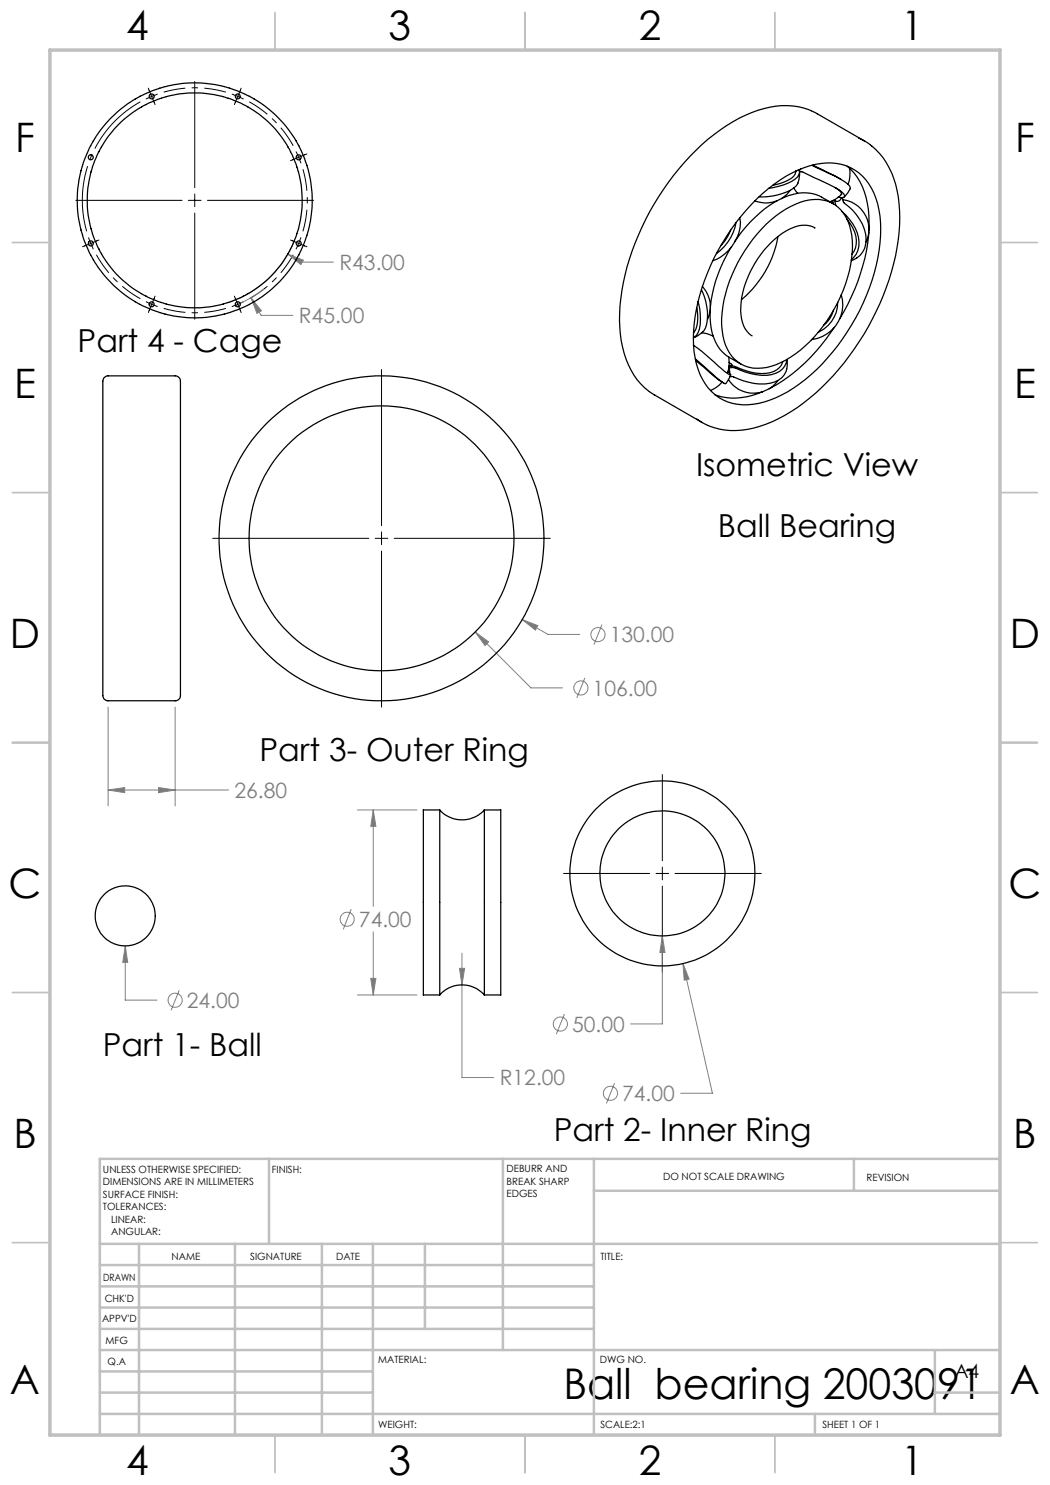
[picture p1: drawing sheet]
<svg xmlns="http://www.w3.org/2000/svg" width="210mm" height="297mm" viewBox="0 0 210 297" stroke-linecap="round" stroke-linejoin="round" font-family="sans-serif">
<g fill="none" stroke="#808080" stroke-width=".2">
<path d="M50.2 59.5l2.1 2.7-.9 .5zM50.2 59.5l2 3.6h6.4M52.8 57.8a23.8 23.8 0 0 1-5.7 3.3M57.6 50.8l3.1 1.2-.5 .9zM57.6 50.8l2.7 1.6h6.4M58.9 48a21.4 21.4 0 0 1-13.1 12.4M95 126.4l2.7 2-.7 .7zM95 126.4l11.2 11.2h6.3M104.5 123.9l3.1 1.2-.5 .9zM104.5 123.9l5.1 3h6.4M117 135.6l-1.6 4M120.4 124.9l-1.6 4"/>
<path d="M21.6 158l3.3-.5v1zM21.6 141.4v19.8M21.6 158h24.1M31.7 157.5l3.3 .5-3.3 .5zM35 141.4v19.8M71.5 162h11.9M74.6 162l.6 3.3h-1zM74.6 162v19.3M25 189.2l.5 3.3h-.9zM25 189.2v10.8h6.4M35.8 198l-1.6 4.1M70.2 181.8l-1.5 4.1"/>
<path d="M71.5 199h11.9M74.2 195.7h1l-.6 3.3zM74.6 186.4v12.6M91.9 193.7h1l-.5 3.3zM92.4 190.6v24.9h6.3M132.5 187.2l.5 3.3h-1zM132.5 187.2v17.6h-6.4M136.6 192.7l1.2 3.1-1 .2zM136.6 192.7l5.9 25.9h-6.4M112.9 202.8l-1.6 4M122.9 216.6l-1.6 4.1"/>
<circle cx="116.2" cy="137.6" r="1.41"/>
<circle cx="119.6" cy="126.9" r="1.41"/>
<circle cx="69.4" cy="183.9" r="1.41"/>
<circle cx="35" cy="200" r="1.42"/>
<circle cx="112.1" cy="204.8" r="1.42"/>
<circle cx="122.1" cy="218.7" r="1.41"/>
</g>
<path d="M45.2 18.4a22.5 22.5 0 0 0-12.5 0M58.6 29.2a22.5 22.5 0 0 0-8.7-8.8M19.3 51a22.5 22.5 0 0 0 8.8 8.7M49.9 59.7a22.5 22.5 0 0 0 8.7-8.7M60.6 46.3a22.5 22.5 0 0 0 0-12.5M32.7 61.7a22.5 22.5 0 0 0 12.5 0" fill="none" stroke="#000" stroke-width=".2" stroke-dasharray="15.2 1.3 1.3 1.3" stroke-dashoffset="10.8" stroke-linecap="butt"/>
<path d="M28.1 20.4a22.5 22.5 0 0 0-10.8 25.9" fill="none" stroke="#000" stroke-width=".2" stroke-dasharray="15.2 1.3 1.3 1.3" stroke-dashoffset="2" stroke-linecap="butt"/>
<g fill="none" stroke="#000" stroke-width=".2">
<path d="M29.7 17.6l1.3 3.3M31.5 18.8l-2.3 1M38.9 16.3v21.2M46.4 18.8l2.3 1M48.2 17.6l-1.3 3.3M38.9 38.8v2.5M59.2 30.3l1 2.4M61.4 30.8l-3.3 1.3M15.2 40.1h21.2M17.7 47.5l.5 1.2M18.2 48.7l.5 1.1M18.2 48.7l-1.7 .7"/>
<path d="M19.8 48l-1.6 .7M31 59.2l-.7 1.7M37.7 40.1h2.5M38.9 42.6v21.2M41.5 40.1h21.2M46.9 59.2l.7 1.7M58.1 48l3.3 1.4M60.2 47.5l-1 2.3M29.2 60.4l1.1 .5M30.3 60.9l1.2 .4M30.3 60.9l-.6 1.6M47.6 60.9l-1.2 .4"/>
<path d="M47.6 60.9l.6 1.6M48.7 60.4l-1.1 .5M76.3 73.9v31.2M42.5 107.7h31.3M75 107.7h2.6M76.3 106.4v2.5M76.3 110.2v31.2M78.8 107.7h31.3M132.5 154.9v17.3M112.7 174.7h17.2M131.2 174.7h2.5M132.5 173.4v2.6"/>
<path d="M132.5 177.2v17.2M135 174.7h17.3"/>
</g>
<g fill="none" stroke="#c0c0c0" stroke-width=".35">
<path d="M55 2.5v7.5M105 2.5v7.5M155 2.5v7.5M2.5 48.5h7.5M200 48.5h7.5M2.5 98.5h7.5M200 98.5h7.5M2.5 148.5h7.5M200 148.5h7.5M2.5 198.5h7.5M200 198.5h7.5M2.5 248.5h7.5"/>
<path d="M200 248.5h7.5M55 287v7.5M105 287v7.5M155 287v7.5"/>
</g>
<g fill="none" stroke="#c0c0c0" stroke-width=".5">
<path d="M53.8 231.8v17M100.6 231.8v38.2M118.8 231.8v55.2M118.8 238.2h81.2M170.8 231.8v6.4M200 231.8h-180v55.2M20 248.8h180M20 257.3h98.8M20 253h98.8M27.8 248.8v38.2M47 248.8v38.2M64.4 248.8v38.2"/>
<path d="M74.6 248.8v38.2M85 248.8v17M20 265.8h98.8M20 261.5h98.8M20 278.5h54.6M20 274.3h54.6M20 270h180M187 278.5h13M187 270v12.8M20 282.8h180M163 282.8v4.2"/>
</g>
<path d="M10 10h190v277h-190z" fill="none" stroke="#c0c0c0" stroke-width=".7"/>
<path d="M25 189.2l-.4 3.3h.9zM50.2 59.5l1.2 3.2 .9-.5zM57.6 50.8l2.6 2.1 .5-.9zM74.6 162l.6 3.3h-1zM74.2 195.7h1l-.6 3.3zM91.9 193.7l.5 3.3 .5-3.3zM21.6 158l3.3-.5v1zM31.7 157.5l3.3 .5-3.3 .5zM104.5 123.9l2.6 2.1 .5-.9zM95 126.4l2 2.7 .7-.7zM136.6 192.7l.2 3.3 1-.2zM132.5 187.2l-.5 3.3h1z" fill="#808080"/>
<g fill="none" stroke="#000" stroke-width=".25">
<path d="M151.5 39.6a23.9 23.9 0 0 1 12.7-6.9 9.7 9.7 0 0 1 11 7 25.2 25.2 0 0 1-.3 14.8 43.5 43.5 0 0 1-15 22.3 18.7 18.7 0 0 1-11.4 4.2 9.6 9.6 0 0 1-8.9-7.1 25.1 25.1 0 0 1 .3-14.8 44.9 44.9 0 0 1 11.6-19.5zM158 38.1l-.7 .8-1 .8M158.8 37.6l.7 1.1M159.1 34.3a1.83 1.83 0 0 1-1.4 1.7l-1.5 .7-1.6 .4M159.1 34.2v.1M159.6 36.6a4.4 4.4 0 0 1-3.1 2.1 12.5 12.5 0 0 1-4.7 .7M159.8 34a1.33 1.33 0 0 1-.8 1.8 11.9 11.9 0 0 1-5.2 1.9M159.9 34.3l.6 .1 1.3 .6a40.5 40.5 0 0 1 6.6 3.4l.5 .6v.3a1.09 1.09 0 0 1-1.3 .1M159.9 34.4l-.3 2.2M160.2 33.8l-.3 .3M162.2 22.2a15.2 15.2 0 0 0-11.9 .3 39.2 39.2 0 0 0-16.6 13.9 48.6 48.6 0 0 0-9.8 27.7 19.2 19.2 0 0 0 4.2 12.7l1.7 1.4M162.3 22.2l10.6 6"/>
<path d="M162.4 33.1l.2 .1a34.8 34.8 0 0 1 6.9 3.6l.4 .4a1.61 1.61 0 0 1-.7 1.8l-.4 .4M162.6 33l5 2.6M166.9 40l.3 1.1M167 37.5l.3 .2a1.26 1.26 0 0 1 .9 1.2M167.7 35.6l.5 .3M168.3 39.5a.77 .77 0 0 1-.5 .7 .77 .77 0 0 1-.8-.1v-.2M168.3 38.8v.1a5.6 5.6 0 0 1-2.3 1.5M168.5 39.5l.2 .9a11.4 11.4 0 0 1 4.4 6.4 4.4 4.4 0 0 1-2.8 5.4M168.6 39.9a6 6 0 0 1 5.2 6.2M169.4 33.3a13.2 13.2 0 0 1 4.4 9.8 35.9 35.9 0 0 1-5 19.1l-.9 1.6M169.9 33.7a6.6 6.6 0 0 1-.3 3.2M171.7 27.6l2.3 1.3"/>
<path d="M174.1 29a15.4 15.4 0 0 1 5.6 10.4 40.7 40.7 0 0 1-4.5 22.9 49 49 0 0 1-17 20 20.8 20.8 0 0 1-13.2 3.7l-1.1-.2-2.3-.7M140.3 58a10.5 10.5 0 0 1 .8 7.6 5.5 5.5 0 0 1-2.4 2M140.5 57.3a6.1 6.1 0 0 1 1.6 4.4M146.1 46a9 9 0 0 1-1.9 3.1M146.2 49.5a25 25 0 0 0-4 16.2 8 8 0 0 0 3.6 5.8l2.4 1.3M147.2 44.6a9.7 9.7 0 0 1-3.9 6.1M148 43.6a8.2 8.2 0 0 1-4.6 8.2l-.8 .3M153.3 44.8a17.4 17.4 0 0 1 8.7-4.8 6.8 6.8 0 0 1 7.9 5.1 18.9 18.9 0 0 1-.7 11.6 28.8 28.8 0 0 1-12.1 15.3 9.2 9.2 0 0 1-8.9 .8 8.3 8.3 0 0 1-3.8-6.8 25.5 25.5 0 0 1 3.9-14.7l2.3-3.5zM155.4 40.1l-.1 .1a5.8 5.8 0 0 1-4.3 0M155.6 47.3a21.1 21.1 0 0 1-7.3 12.6M162.9 45.5l.1 .1M162.9 45.6a5.1 5.1 0 0 0-5.1 .3 19.9 19.9 0 0 0-9.7 16.3 5.7 5.7 0 0 0 2.3 5"/>
<path d="M166.1 40.3v.2M166.5 40.1l.2 .6a10.5 10.5 0 0 0-5.2-2.1 12.7 12.7 0 0 0-8.6 3.2l-2.9 2.6-1.7 2.1-1.3 1.7M168.2 58.9a7 7 0 0 1-5.9 9M168.4 42.3a9.2 9.2 0 0 1 3.4 6.1 4 4 0 0 1-1.5 3.5M169.3 43.7a6.6 6.6 0 0 1 1.8 5.9l-.7 1.2M173.8 46.4l-.6 2M20.9 75.5l.5-.3h13.6a1.21 1.21 0 0 1 1.1 1.6v62a1.1 1.1 0 0 1-1.1 1.4h-13.4a1.26 1.26 0 0 1-1-1.7v-62.3zM129.9 78.3l10.5 6.2M138.7 69l1.7 1.3 4.5 4 1.2 .7-.5-.7M139.1 71.8l.9 .8a23.8 23.8 0 0 0 5.1 4.1l1.1-1.7M139.2 72.1l4.9 4.2M139.3 61.6a6.3 6.3 0 0 1-.6 5"/>
<path d="M139.6 60.3a10.7 10.7 0 0 1 .1 6.1l-.4 .6-.6 .5M140.4 66.6l1 .1 1.2 .5M142.1 61.8l-.6 2M144.2 76.3l.5 .3M144.4 76.4a5.8 5.8 0 0 1-2.3 1.7M145.7 75.9a5.9 5.9 0 0 0 6.8 2.4M145.7 71.4a6.1 6.1 0 0 1-.2 3.2M145.7 73.7l.1 .1M145.8 73.8l.1 .8M145.8 72.5l.6 .4v.2l-.3 .1M146.1 73.2h-.3M146.4 73l-.1 .2"/>
<path d="M155.6 76.1l-1 1.1-.8 .5M156.5 72.3a3.3 3.3 0 0 1-3.3 2.4 14 14 0 0 1-6.4-1.5h-.7M157.3 71.9a3.3 3.3 0 0 1-3 3 12.9 12.9 0 0 1-7.5-1.4l-1 .1M157.4 71.9a4 4 0 0 1-3.4 4.8 13.9 13.9 0 0 1-7.6-1.4h-.4M166.7 62a5.7 5.7 0 0 1-2 3M166.9 65.5a34.9 34.9 0 0 1-14 12.7 12.7 12.7 0 0 1-9.8 .8M167.5 60.5a6.5 6.5 0 0 1-3.9 6M139.4 83.8l2.1 1.3M87.9 162a6 6 0 0 0 9 0M87.9 162v37M87.9 162h-3.2v37h3.2M96.9 162v37"/>
<path d="M96.9 162h3.3v37h-3.3M87.9 199a5.9 5.9 0 0 1 9 0"/>
<circle cx="30.3" cy="19.3" r=".51"/>
<circle cx="47.6" cy="19.3" r=".5"/>
<circle cx="18.1" cy="31.5" r=".5"/>
<circle cx="59.7" cy="31.4" r=".51"/>
<circle cx="18.2" cy="48.7" r=".51"/>
<circle cx="38.9" cy="40.1" r="21.5"/>
<circle cx="38.9" cy="40.1" r="23.5"/>
<circle cx="59.7" cy="48.7" r=".5"/>
<circle cx="30.3" cy="60.9" r=".5"/>
<circle cx="47.6" cy="60.9" r=".51"/>
<circle cx="76.3" cy="107.7" r="32.5"/>
<circle cx="76.3" cy="107.7" r="26.5"/>
<circle cx="132.5" cy="174.7" r="12.5"/>
<circle cx="132.5" cy="174.7" r="18.5"/>
<circle cx="25" cy="183.2" r="6"/>
</g>
<text font-size="8.5" x="112.7" y="279.7">Ball bearing 2003091</text>
<g font-size="8.1">
<text x="25.2" y="8">4</text>
<text x="77.7" y="8">3</text>
<text x="127.7" y="8">2</text>
<text x="180.2" y="8">1</text>
<text x="3" y="30.4">F</text>
<text x="203" y="30.4">F</text>
<text x="2.8" y="79.6">E</text>
<text x="202.8" y="79.6">E</text>
<text x="2" y="129.6">D</text>
<text x="202" y="129.6">D</text>
<text x="1.7" y="179.6">C</text>
<text x="201.7" y="179.6">C</text>
<text x="2.7" y="229.6">B</text>
<text x="202.7" y="229.6">B</text>
<text x="2" y="278.9">A</text>
<text x="202" y="278.9">A</text>
<text x="25.2" y="295">4</text>
<text x="77.7" y="295">3</text>
<text x="127.7" y="295">2</text>
<text x="180.2" y="295">1</text>
</g>
<g font-size="6.3">
<text x="15.5" y="70.4">Part 4 - Cage</text>
<text x="139.2" y="95.1">Isometric View</text>
<text x="143.6" y="107.4">Ball Bearing</text>
<text x="51.9" y="152.3">Part 3- Outer Ring</text>
<text x="20.5" y="211.2">Part 1- Ball</text>
<text x="110.7" y="228.2">Part 2- Inner Ring</text>
</g>
<g font-size="4.2" fill="#808080">
<text x="67.9" y="54">R43.00</text>
<text x="59.8" y="64.6">R45.00</text>
<text x="121.9" y="128.5">130.00</text>
<text x="118.5" y="139.1">106.00</text>
<text x="46.9" y="159.6">26.80</text>
<text x="71.8" y="185.4">74.00</text>
<text x="37.4" y="201.6">24.00</text>
<text x="114.4" y="206.3">50.00</text>
<text x="99.9" y="217.1">R12.00</text>
<text x="124.4" y="220.2">74.00</text>
</g>
<text font-size="3.9" x="190.9" y="275.5">A4</text>
<g font-size="2">
<text x="20.6" y="234.6">UNLESS OTHERWISE SPECIFIED:</text>
<text x="20.6" y="237.1">DIMENSIONS ARE IN MILLIMETERS</text>
<text x="20.6" y="239.6">SURFACE FINISH:</text>
<text x="54.4" y="234.6">FINISH:</text>
<text x="101.3" y="234.5">DEBURR AND</text>
<text x="101.3" y="237">BREAK SHARP</text>
<text x="101.3" y="239.5">EDGES</text>
<text x="132.6" y="236">DO NOT SCALE DRAWING</text>
<text x="173.3" y="236.2">REVISION</text>
<text x="20.6" y="242.1">TOLERANCES:</text>
<text x="22.2" y="244.6">LINEAR:</text>
<text x="22.2" y="247.1">ANGULAR:</text>
<text x="34.3" y="252">NAME</text>
<text x="50" y="251.9">SIGNATURE</text>
<text x="67.2" y="251.9">DATE</text>
<text x="120.1" y="251.9">TITLE:</text>
<text x="20.6" y="256.1">DRAWN</text>
<text x="20.9" y="260.3">CHK'D</text>
<text x="20.4" y="264.4">APPV'D</text>
<text x="21.1" y="268.8">MFG</text>
<text x="21.5" y="273">Q.A</text>
<text x="75.6" y="272.5">MATERIAL:</text>
<text x="120" y="272.5">DWG NO.</text>
<text x="75.6" y="285.5">WEIGHT:</text>
<text x="120.1" y="285.6">SCALE:2:1</text>
<text x="164.5" y="285.6">SHEET 1 OF 1</text>
</g>
</svg>
